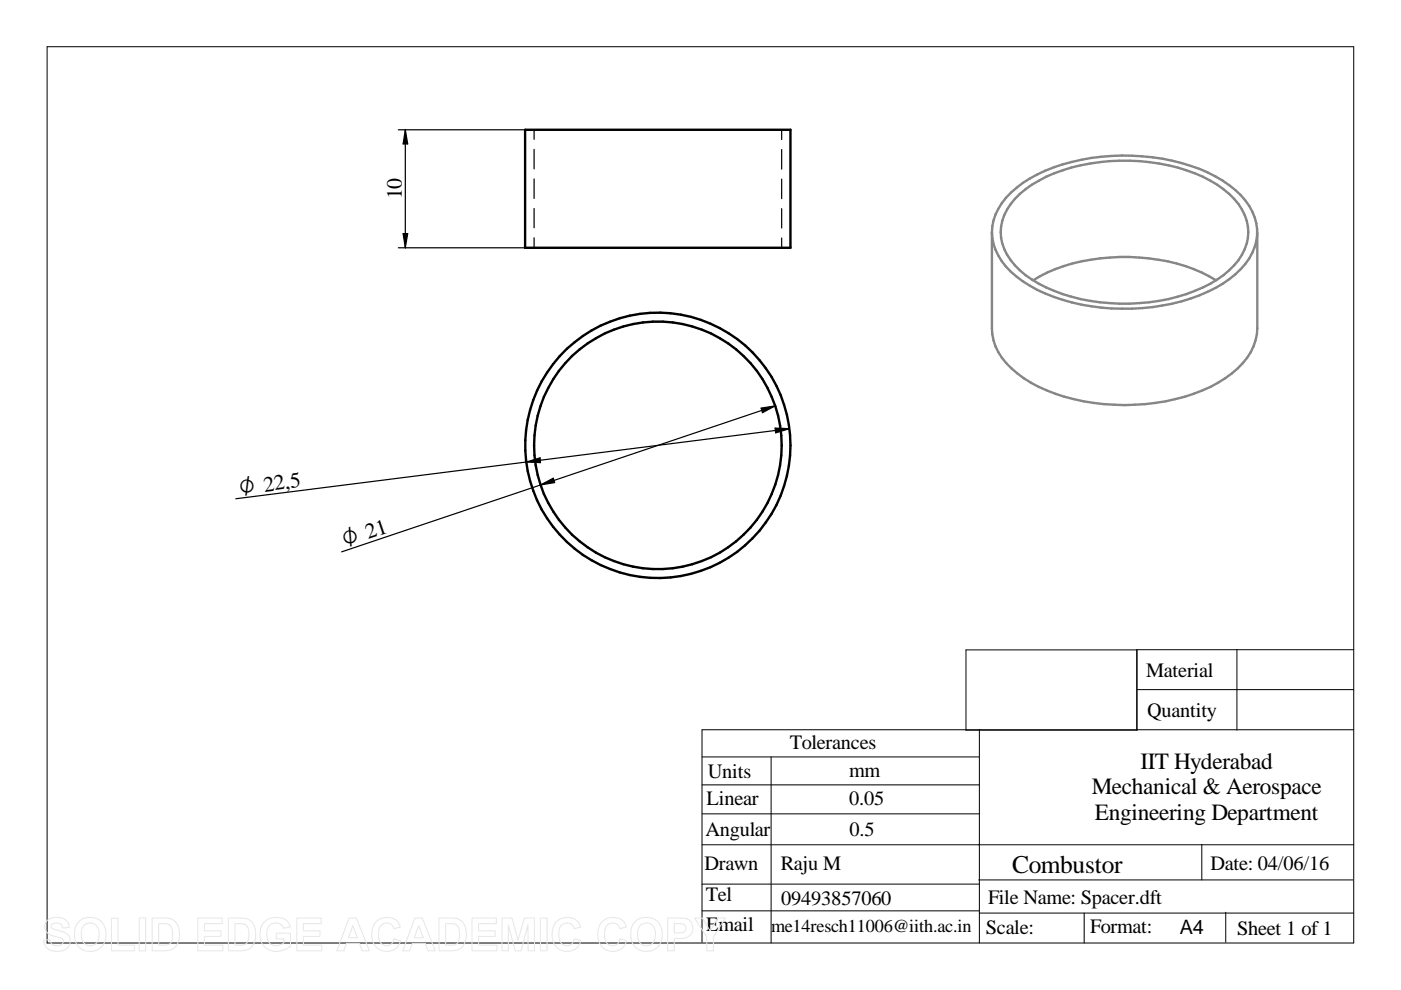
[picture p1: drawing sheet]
<svg xmlns="http://www.w3.org/2000/svg" width="297mm" height="210mm" viewBox="0 0 297 210" stroke-linecap="round" stroke-linejoin="round" font-family="sans-serif">
<g fill="none" stroke="#000" stroke-width=".21">
<path d="M10 9.9h277v190h-277zM204.8 137.8h36.2v17h-36.2zM241 137.8h46M262.3 137.8v17M207.6 154.7v45.2M241.1 146.2h45.9M287 154.7h-138.2v45.1M148.8 160.5h58.8M148.8 179.1h138.2M148.8 166.4h58.8M148.8 172.6h58.8M163.5 160.5v39.4"/>
<path d="M254.8 179v7.6M148.8 193.1h58.8M148.8 187.5h58.8M207.5 186.6h79.4M207.6 193.6h79.4M229.9 193.6v6.3M259.9 193.4v6.4"/>
</g>
<g fill="none" stroke="#000" stroke-width=".51">
<path d="M111.3 27.5h56.3v25h-56.3z"/>
<circle cx="139.5" cy="94.4" r="28.1"/>
<circle cx="139.5" cy="94.4" r="26.2"/>
</g>
<g fill="none" stroke="#000" stroke-width=".25">
<path d="M84.5 27.5h26.8M85.9 27.5l.5 3h-.9zM85.9 27.5v25M113.2 27.5v2M113.2 31.7v4.1M113.2 37.9v4.2M165.7 27.5v2.1M165.7 31.7v4.2M165.7 38v4.1M84.5 52.5h26.8M85.5 49.5h.9l-.5 3zM113.2 44.2v4.1"/>
<path d="M113.2 50.4v2.1M165.7 44.2v4.1M165.7 50.5v2M111.6 98l2.9-.9 .1 1zM161.4 86.5l2.9-.4-2.6 1.4zM164.3 86.1l-49.7 16.7M164.3 90.8l3.1 .1-2.9 .9zM167.4 90.9l-117.4 14.8M114.6 102.8l-42.2 14.2M114.6 102.8l2.7-1.4 .3 .9z"/>
</g>
<path d="M210.3 49.2v20.4a12.1 12.1 0 0 0 5.4 9.6 35.6 35.6 0 0 0 20.5 6.6 41.4 41.4 0 0 0 22.1-4.7 15.8 15.8 0 0 0 7.9-8.9l.4-2.6v-20.4M214.3 40.9a29.7 29.7 0 0 1 15-7 45.7 45.7 0 0 1 26.8 2.7 19 19 0 0 1 9.4 8.3 10.4 10.4 0 0 1-2.4 12.2 28.3 28.3 0 0 1-14.6 7.3 44.9 44.9 0 0 1-28.6-2.9 17.6 17.6 0 0 1-8.8-8.5 10.7 10.7 0 0 1 3.2-12.1zM216.2 41.1a31 31 0 0 1 17-6.7 40.3 40.3 0 0 1 23.4 3.9 14.9 14.9 0 0 1 7.7 8.5 10.2 10.2 0 0 1-3.7 10.5 29.3 29.3 0 0 1-14.9 6.5 41 41 0 0 1-25.4-3.6 15 15 0 0 1-7.8-8.6 9.8 9.8 0 0 1 2.7-9.4zM219 59.4a37.9 37.9 0 0 1 22.6-4.8 35.1 35.1 0 0 1 16.2 4.8" fill="none" stroke="#81878c" stroke-width=".51"/>
<path d="M85.9 27.5l.5 3h-.9zM85.5 49.5h.9l-.5 3zM111.6 98l2.9-.9 .1 1zM161.4 86.5l2.9-.4-2.6 1.4zM164.3 90.8l3.1 .1-2.9 .9zM114.6 102.8l2.7-1.4 .3 .9z" fill="#000"/>
<g fill="none" stroke="#e6e6e6" stroke-width=".21">
<path d="M10.1 195a3.5 3.5 0 0 1 4.1 .3l.3 .6 .2 .8h-1.4a1.41 1.41 0 0 0-2.4-.6l-.1 .4 .2 .3 .9 .3a4.3 4.3 0 0 1 2.7 1.4 2.25 2.25 0 0 1-.2 2.4 2.25 2.25 0 0 1-2.3 .8 2.56 2.56 0 0 1-2.9-2.4l1.4-.1a1.49 1.49 0 0 0 1.3 1.3 1.49 1.49 0 0 0 1.6-.9 1.23 1.23 0 0 0-1.4-.9 2.54 2.54 0 0 1-2.6-2.2l.1-.8zM16.7 195.4a3.5 3.5 0 0 1 4.1-.5 3.5 3.5 0 0 1 1.6 3.8 3.4 3.4 0 0 1-3.8 3 3.4 3.4 0 0 1-2.8-4 3.2 3.2 0 0 1 .9-2.3zM17.7 196.3a1.94 1.94 0 0 1 2.4-.4 1.94 1.94 0 0 1 .9 2.2 1.95 1.95 0 0 1-.9 2.2 1.95 1.95 0 0 1-2.4-.4 3.4 3.4 0 0 1 0-3.6zM23.6 194.7h1.4v5.7h3.5v1.2h-4.9zM29.5 194.6h1.4v7h-1.4zM32.3 194.6h2.5a2.84 2.84 0 0 1 3.2 3.1 3.1 3.1 0 0 1-2.4 3.8l-3.3 .1zM33.7 195.8a2.79 2.79 0 0 1 2.5 .6 3.5 3.5 0 0 1-.3 3.7l-.6 .3h-1.6zM41.9 194.6h5.2v1.2h-3.8v1.6h3.6v1.1h-3.6v1.9h3.9v1.2h-5.3zM48.4 194.6h2.6a2.84 2.84 0 0 1 3.2 3.1 3.1 3.1 0 0 1-2.5 3.8l-3.3 .1zM49.8 195.8a2.79 2.79 0 0 1 2.6 .6 3.5 3.5 0 0 1-.3 3.7l-.6 .3h-1.7zM56 195.5a3.7 3.7 0 0 1 5.1 0l.4 1.1-1.4 .2a1.89 1.89 0 0 0-2.3-1 1.89 1.89 0 0 0-1.2 2.2 2.12 2.12 0 0 0 1.1 2.3 2.12 2.12 0 0 0 2.5-.4v-.8h-1.6v-1.2h3v2.7a4 4 0 0 1-6.1-.7 4.3 4.3 0 0 1 .5-4.4zM62.9 194.6h5.2v1.2h-3.8v1.6h3.6v1.1h-3.6v1.9h3.9v1.2h-5.3z"/>
<path d="M74 194.6h1.6l2.7 7h-1.5l-.6-1.6h-2.8l-.5 1.6h-1.5zM74.8 196.3l1 2.5h-1.9zM79.7 195.5a3.1 3.1 0 0 1 5.2 1.1l-1.4 .3a1.66 1.66 0 0 0-1.9-1.2 1.66 1.66 0 0 0-1.3 1.9 2.36 2.36 0 0 0 1.3 2.9 1.63 1.63 0 0 0 2-1.4l1.3 .4a3.1 3.1 0 0 1-3.6 2.1 3.1 3.1 0 0 1-2.5-3.4l.2-1.6zM88 194.6h1.5l2.8 7h-1.5l-.6-1.6h-2.8l-.5 1.6h-1.5zM88.8 196.3l.9 2.5h-1.9zM93.1 194.6h2.5a2.84 2.84 0 0 1 3.3 3.1 3.1 3.1 0 0 1-2.5 3.8l-3.3 .1zM94.5 195.8a2.79 2.79 0 0 1 2.6 .6 3.5 3.5 0 0 1-.3 3.7l-.7 .3h-1.6zM100.1 194.6h5.1v1.2h-3.7v1.6h3.5v1.1h-3.5v1.9h3.9v1.2h-5.3zM106.4 194.6h2.1l1.4 4.7 1.3-4.7h2.1v7h-1.3l-.1-5.5-1.4 5.5h-1.3l-1.4-5.5v5.5h-1.4zM114.6 194.6h1.4v7h-1.4zM117.9 195.5a3.1 3.1 0 0 1 5.2 1.1l-1.4 .3a1.66 1.66 0 0 0-1.9-1.2 1.66 1.66 0 0 0-1.3 1.9 2.36 2.36 0 0 0 1.3 2.9 1.63 1.63 0 0 0 2-1.4l1.3 .4a3.1 3.1 0 0 1-3.6 2.1 3.1 3.1 0 0 1-2.5-3.4l.3-1.6zM127.6 195.5a3.1 3.1 0 0 1 5.2 1.1l-1.4 .3a1.66 1.66 0 0 0-1.9-1.2 1.66 1.66 0 0 0-1.3 1.9 2.36 2.36 0 0 0 1.3 2.9 1.63 1.63 0 0 0 2-1.4l1.3 .4a3.1 3.1 0 0 1-3.6 2.1 3.1 3.1 0 0 1-2.5-3.4l.3-1.6z"/>
<path d="M134.7 195.4a3.5 3.5 0 0 1 4-.5 3.5 3.5 0 0 1 1.7 3.8 3.4 3.4 0 0 1-3.8 3 3.4 3.4 0 0 1-2.9-4 3.2 3.2 0 0 1 1-2.3zM135.7 196.3a1.94 1.94 0 0 1 2.3-.4 1.94 1.94 0 0 1 1 2.2 1.95 1.95 0 0 1-1 2.2 1.95 1.95 0 0 1-2.3-.4 3.4 3.4 0 0 1 0-3.6zM141.6 194.6h2.2a2.58 2.58 0 0 1 2.8 1.1 2.23 2.23 0 0 1-.1 2.4 2.23 2.23 0 0 1-2.2 .9h-1.3v2.6h-1.4zM143 195.8a2.83 2.83 0 0 1 2.2 .4 1.02 1.02 0 0 1 0 1.2 1.02 1.02 0 0 1-1.1 .4h-1.1zM147.3 194.6h1.6l1.7 2.8 1.5-2.8h1.7l-2.5 4.1v2.9h-1.4v-2.9z"/>
</g>
<text font-size="5.4" x="214.6" y="185">Combustor</text>
<g font-size="4.9">
<text x="241.8" y="163.1">IIT Hyderabad</text>
<text x="231.5" y="168.4">Mechanical &amp; Aerospace</text>
<text x="232.2" y="173.8">Engineering Department</text>
</g>
<g font-size="4.6">
<text x="85.2" y="42.3" transform="rotate(-90 85.2 42.3)">10</text>
<text x="50.9" y="104.9" transform="rotate(-7 50.9 104.9)">O 22,5</text>
<text x="73.2" y="116" transform="rotate(-19 73.2 116)">O 21</text>
</g>
<g font-size="4.3">
<text x="243" y="143.5">Material</text>
<text x="243.2" y="152">Quantity</text>
<text x="167.5" y="158.8">Tolerances</text>
<text x="150.1" y="165.1">Units</text>
<text x="180" y="164.8">mm</text>
<text x="149.8" y="170.8">Linear</text>
<text x="180" y="170.6">0.05</text>
<text x="149.6" y="177.2">Angular</text>
<text x="180.1" y="177.2">0.5</text>
<text x="149.3" y="184.4">Drawn</text>
<text x="165.5" y="184.4">Raju M</text>
<text x="256.6" y="184.5">Date: 04/06/16</text>
<text x="149.6" y="191">Tel</text>
<text x="165.6" y="191.8">09493857060</text>
<text x="209.5" y="191.6">File Name: Spacer.dft</text>
<text x="149.7" y="197.3">Email</text>
<text x="209" y="198">Scale:</text>
<text x="231.1" y="197.9">Format:</text>
<text x="262.3" y="198.2">Sheet 1 of 1</text>
</g>
<text font-size="4.2" x="250.1" y="198">A4</text>
<text font-size="3.9" x="163.5" y="197.7">me14resch11006@iith.ac.in</text>
</svg>
